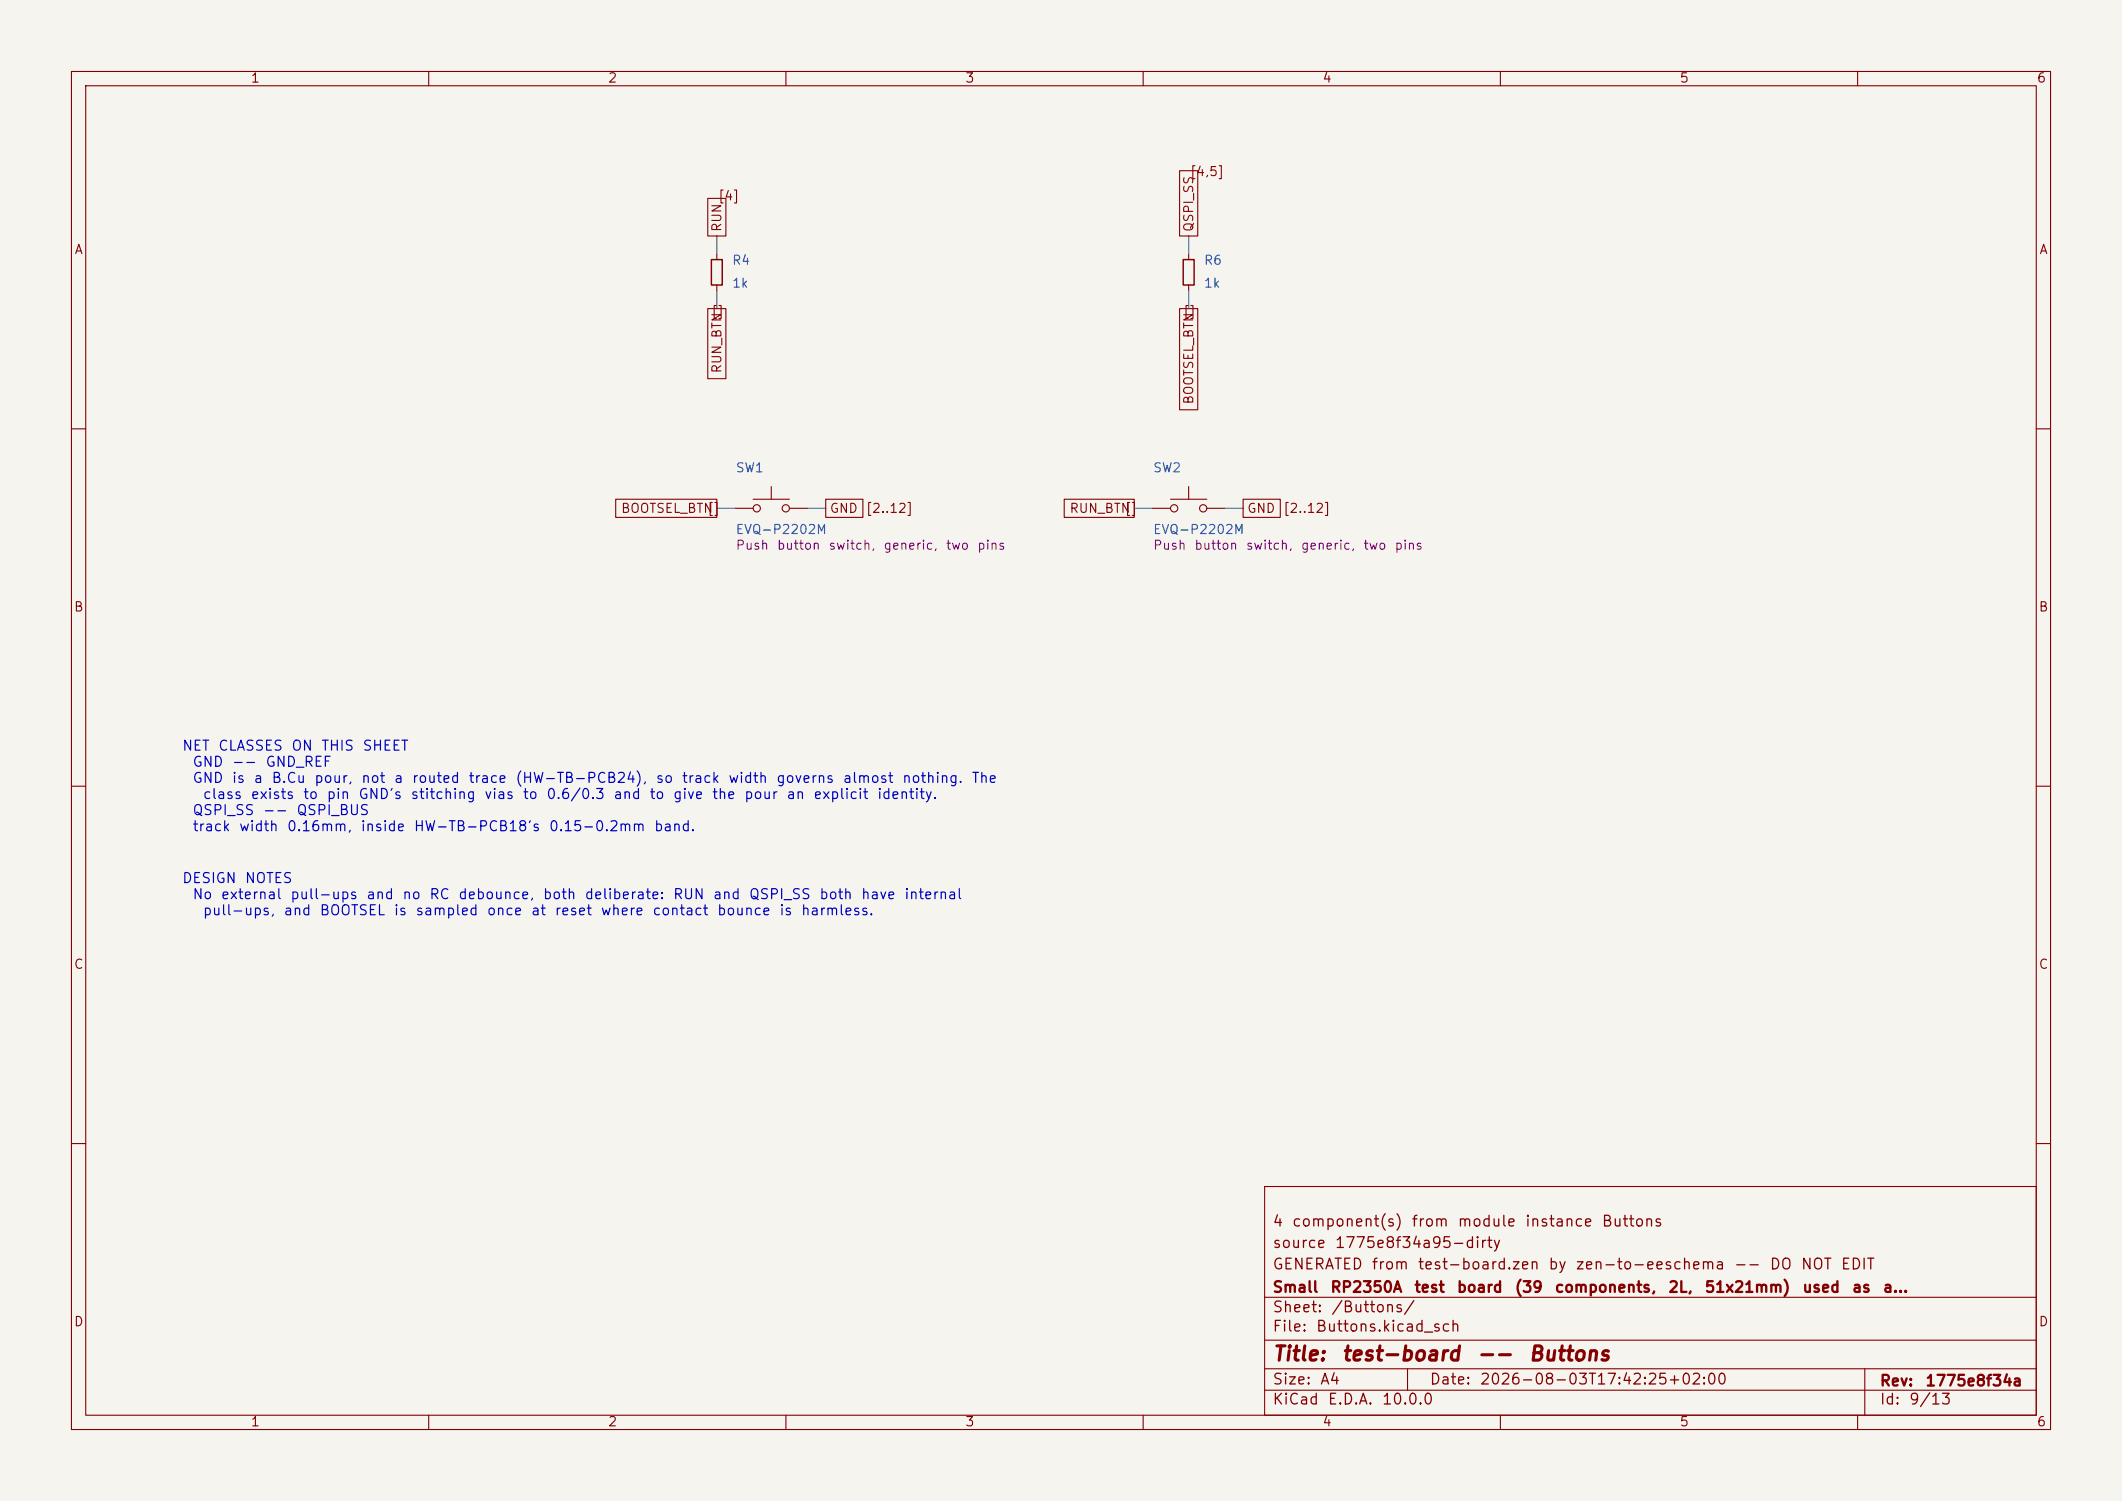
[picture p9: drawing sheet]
<svg xmlns="http://www.w3.org/2000/svg" width="297mm" height="210mm" viewBox="0 0 297 210" stroke-linecap="round" stroke-linejoin="round" font-family="sans-serif">
<path d="M0 0h297v210h-297z" fill="#f5f4ef" stroke="#f5f4ef" stroke-width=".14"/>
<g fill="none" stroke="#840000" stroke-width=".15">
<path d="M10 10h277v190h-277zM12 12h273v186h-273zM60 10v2M110 10v2M160 10v2M210 10v2M260 10v2M99.1 27.8h2.5v5.2h-2.5zM100.3 35.6v.7M100.3 39.9v.7M165.1 23.9h2.5v9.1h-2.5zM166.4 35.6v.7"/>
<path d="M166.4 39.9v.7M99.1 43.2h2.5v9.8h-2.5zM165.1 43.2h2.5v14.1h-2.5zM10 60h2M86.2 69.8h14.1v2.6h-14.1zM102.9 71.1h2.5M105.4 69.9h5.1M107.9 68.1v1.8M110.5 71.1h2.5M115.6 69.8h5.2v2.6h-5.2zM148.9 69.8h9.8v2.6h-9.8zM161.3 71.1h2.5"/>
<path d="M163.8 69.9h5.1M166.4 68.1v1.8M168.9 71.1h2.5M174 69.8h5.2v2.6h-5.2zM285 60h2M10 110h2M285 110h2M10 160h2M177 166h108v32h-108zM285 160h2M60 198v2M110 198v2"/>
<path d="M160 198v2M177 194.5h108M177 191.5h108M177 187.5h108M177 181.5h108M197 191.5v3M210 198v2M260 198v2M261 191.5v6.5"/>
<circle cx="105.9" cy="71.1" r=".51"/>
<circle cx="110" cy="71.1" r=".51"/>
<circle cx="164.3" cy="71.1" r=".51"/>
<circle cx="168.4" cy="71.1" r=".51"/>
</g>
<path d="M99.6 36.3h1.5v3.6h-1.5zM165.6 36.3h1.5v3.6h-1.5z" fill="none" stroke="#840000" stroke-width=".2"/>
<path d="M100.3 33v2.6M166.4 33v2.6M100.3 40.6v2.6M166.4 40.6v2.6M100.3 71.1h2.6M113 71.1h2.6M158.7 71.1h2.6M171.4 71.1h2.6" fill="none" stroke="#009600" stroke-width=".15"/>
<g font-size="2" fill="#840000">
<text x="178" y="190.9">Title:</text>
<text x="187.7" y="190.9">test-board</text>
<text x="206.6" y="190.9">--</text>
<text x="213.8" y="190.9">Buttons</text>
</g>
<g font-size="1.5" fill="#840000">
<text x="178" y="172">4</text>
<text x="180.7" y="172">component(s)</text>
<text x="197.5" y="172">from</text>
<text x="203.9" y="172">module</text>
<text x="213.3" y="172">instance</text>
<text x="224.1" y="172">Buttons</text>
<text x="178" y="178">GENERATED</text>
<text x="178" y="175">source</text>
<text x="186.7" y="175">1775e8f34a95-dirty</text>
<text x="191.9" y="178">from</text>
<text x="198.3" y="178">test-board.zen</text>
<text x="216.6" y="178">by</text>
<text x="220.4" y="178">zen-to-eeschema</text>
<text x="242.6" y="178">--</text>
<text x="247.6" y="178">DO</text>
<text x="252" y="178">NOT</text>
<text x="257.5" y="178">EDIT</text>
<text x="178" y="184">Sheet:</text>
<text x="178" y="181.2">Small</text>
<text x="186.1" y="181.2">RP2350A</text>
<text x="186.2" y="184">/Buttons/</text>
<text x="197.8" y="181.2">test</text>
<text x="203.8" y="181.2">board</text>
<text x="211.9" y="181.2">(39</text>
<text x="217.5" y="181.2">components,</text>
<text x="233.4" y="181.2">2L,</text>
<text x="238.5" y="181.2">51x21mm)</text>
<text x="252.2" y="181.2">used</text>
<text x="259.1" y="181.2">as</text>
<text x="263.4" y="181.2">a...</text>
<text x="178" y="186.7">File:</text>
<text x="184.1" y="186.7">Buttons.kicad_sch</text>
<text x="178" y="196.9">KiCad</text>
<text x="178" y="194.1">Size:</text>
<text x="184.7" y="194.1">A4</text>
<text x="185.7" y="196.9">E.D.A.</text>
<text x="193.3" y="196.9">10.0.0</text>
<text x="200" y="194.1">Date:</text>
<text x="207" y="194.1">2026-08-03T17:42:25+02:00</text>
<text x="263" y="194.3">Rev:</text>
<text x="263" y="196.9">Id:</text>
<text x="267.1" y="196.9">9/13</text>
<text x="269.4" y="194.3">1775e8f34a</text>
</g>
<g font-size="1.4" fill="#0000c2">
<text x="25.4" y="105.4">NET</text>
<text x="26.8" y="107.6">GND</text>
<text x="30.4" y="105.4">CLASSES</text>
<text x="32.4" y="107.6">--</text>
<text x="37.1" y="107.6">GND_REF</text>
<text x="40.7" y="105.4">ON</text>
<text x="44.9" y="105.4">THIS</text>
<text x="50.6" y="105.4">SHEET</text>
<text x="26.8" y="109.9">GND</text>
<text x="28.3" y="112.1">class</text>
<text x="32.4" y="109.9">is</text>
<text x="35" y="112.1">exists</text>
<text x="35.4" y="109.9">a</text>
<text x="37.9" y="109.9">B.Cu</text>
<text x="42.3" y="112.1">to</text>
<text x="43.9" y="109.9">pour,</text>
<text x="45.6" y="112.1">pin</text>
<text x="50.1" y="112.1">GND's</text>
<text x="50.5" y="109.9">not</text>
<text x="55" y="109.9">a</text>
<text x="57.4" y="112.1">stitching</text>
<text x="57.6" y="109.9">routed</text>
<text x="65.5" y="109.9">trace</text>
<text x="67.7" y="112.1">vias</text>
<text x="72" y="109.9">(HW-TB-PCB24),</text>
<text x="73.1" y="112.1">to</text>
<text x="76.4" y="112.1">0.6/0.3</text>
<text x="85.7" y="112.1">and</text>
<text x="90.8" y="112.1">to</text>
<text x="91.7" y="109.9">so</text>
<text x="94.1" y="112.1">give</text>
<text x="95.3" y="109.9">track</text>
<text x="99.5" y="112.1">the</text>
<text x="101.8" y="109.9">width</text>
<text x="104.1" y="112.1">pour</text>
<text x="108.5" y="109.9">governs</text>
<text x="110" y="112.1">an</text>
<text x="113.7" y="112.1">explicit</text>
<text x="117.9" y="109.9">almost</text>
<text x="122.7" y="112.1">identity.</text>
<text x="126.2" y="109.9">nothing.</text>
<text x="135.9" y="109.9">The</text>
<text x="26.8" y="114.4">QSPI_SS</text>
<text x="26.8" y="116.7">track</text>
<text x="33.4" y="116.7">width</text>
<text x="36.7" y="114.4">--</text>
<text x="40.1" y="116.7">0.16mm,</text>
<text x="41.4" y="114.4">QSPI_BUS</text>
<text x="50.4" y="116.7">inside</text>
<text x="57.8" y="116.7">HW-TB-PCB18's</text>
<text x="76.7" y="116.7">0.15-0.2mm</text>
<text x="91.4" y="116.7">band.</text>
<text x="25.4" y="123.9">DESIGN</text>
<text x="34.2" y="123.9">NOTES</text>
<text x="26.8" y="126.2">No</text>
<text x="28.3" y="128.4">pull-ups,</text>
<text x="30.8" y="126.2">external</text>
<text x="39.6" y="128.4">and</text>
<text x="40.5" y="126.2">pull-ups</text>
<text x="44.6" y="128.4">BOOTSEL</text>
<text x="51.2" y="126.2">and</text>
<text x="55" y="128.4">is</text>
<text x="56.2" y="126.2">no</text>
<text x="58.1" y="128.4">sampled</text>
<text x="60" y="126.2">RC</text>
<text x="64" y="126.2">debounce,</text>
<text x="68" y="128.4">once</text>
<text x="74.2" y="128.4">at</text>
<text x="75.9" y="126.2">both</text>
<text x="77.5" y="128.4">reset</text>
<text x="81.7" y="126.2">deliberate:</text>
<text x="84" y="128.4">where</text>
<text x="91.2" y="128.4">contact</text>
<text x="94.1" y="126.2">RUN</text>
<text x="99.7" y="126.2">and</text>
<text x="100.3" y="128.4">bounce</text>
<text x="104.7" y="126.2">QSPI_SS</text>
<text x="109" y="128.4">is</text>
<text x="112" y="128.4">harmless.</text>
<text x="114.6" y="126.2">both</text>
<text x="120.4" y="126.2">have</text>
<text x="126.5" y="126.2">internal</text>
</g>
<g font-size="1.3" fill="#840000">
<text x="35" y="11.9">1</text>
<text x="85" y="11.9">2</text>
<text x="135" y="11.9">3</text>
<text x="185" y="11.9">4</text>
<text x="235" y="11.9">5</text>
<text x="285" y="11.9">6</text>
<text x="100.4" y="28.4">[4]</text>
<text x="166.5" y="25">[4,5]</text>
<text x="10.3" y="35.9">A</text>
<text x="101.3" y="32.5" transform="rotate(-90 101.3 32.5)">RUN</text>
<text x="167.3" y="32.5" transform="rotate(-90 167.3 32.5)">QSPI_SS</text>
<text x="285.3" y="35.9">A</text>
<text x="99.5" y="44.5">[]</text>
<text x="165.5" y="44.5">[]</text>
<text x="101.3" y="52.3" transform="rotate(-90 101.3 52.3)">RUN_BTN</text>
<text x="167.3" y="56.7" transform="rotate(-90 167.3 56.7)">BOOTSEL_BTN</text>
<text x="86.8" y="72.1">BOOTSEL_BTN</text>
<text x="98.9" y="72.1">[]</text>
<text x="116" y="72.1">GND</text>
<text x="121.1" y="72.1">[2..12]</text>
<text x="149.6" y="72.1">RUN_BTN</text>
<text x="157.3" y="72.1">[]</text>
<text x="174.5" y="72.1">GND</text>
<text x="179.5" y="72.1">[2..12]</text>
<text x="10.3" y="85.9">B</text>
<text x="285.3" y="85.9">B</text>
<text x="10.3" y="135.9">C</text>
<text x="285.3" y="135.9">C</text>
<text x="10.3" y="185.9">D</text>
<text x="285.3" y="185.9">D</text>
<text x="35" y="199.9">1</text>
<text x="85" y="199.9">2</text>
<text x="135" y="199.9">3</text>
<text x="185" y="199.9">4</text>
<text x="235" y="199.9">5</text>
<text x="285" y="199.9">6</text>
</g>
<g font-size="1.3" fill="#006464">
<text x="102.4" y="37.4">R4</text>
<text x="102.4" y="40.6">1k</text>
<text x="168.4" y="37.4">R6</text>
<text x="168.4" y="40.6">1k</text>
<text x="102.9" y="66.4">SW1</text>
<text x="161.3" y="66.4">SW2</text>
<text x="102.9" y="75">EVQ-P2202M</text>
<text x="161.3" y="75">EVQ-P2202M</text>
</g>
<g font-size="1.3" fill="#840084">
<text x="102.9" y="77.2">Push</text>
<text x="108.6" y="77.2">button</text>
<text x="115.9" y="77.2">switch,</text>
<text x="123.6" y="77.2">generic,</text>
<text x="132.3" y="77.2">two</text>
<text x="136.7" y="77.2">pins</text>
<text x="161.3" y="77.2">Push</text>
<text x="167.1" y="77.2">button</text>
<text x="174.3" y="77.2">switch,</text>
<text x="182" y="77.2">generic,</text>
<text x="190.7" y="77.2">two</text>
<text x="195.1" y="77.2">pins</text>
</g>
</svg>
